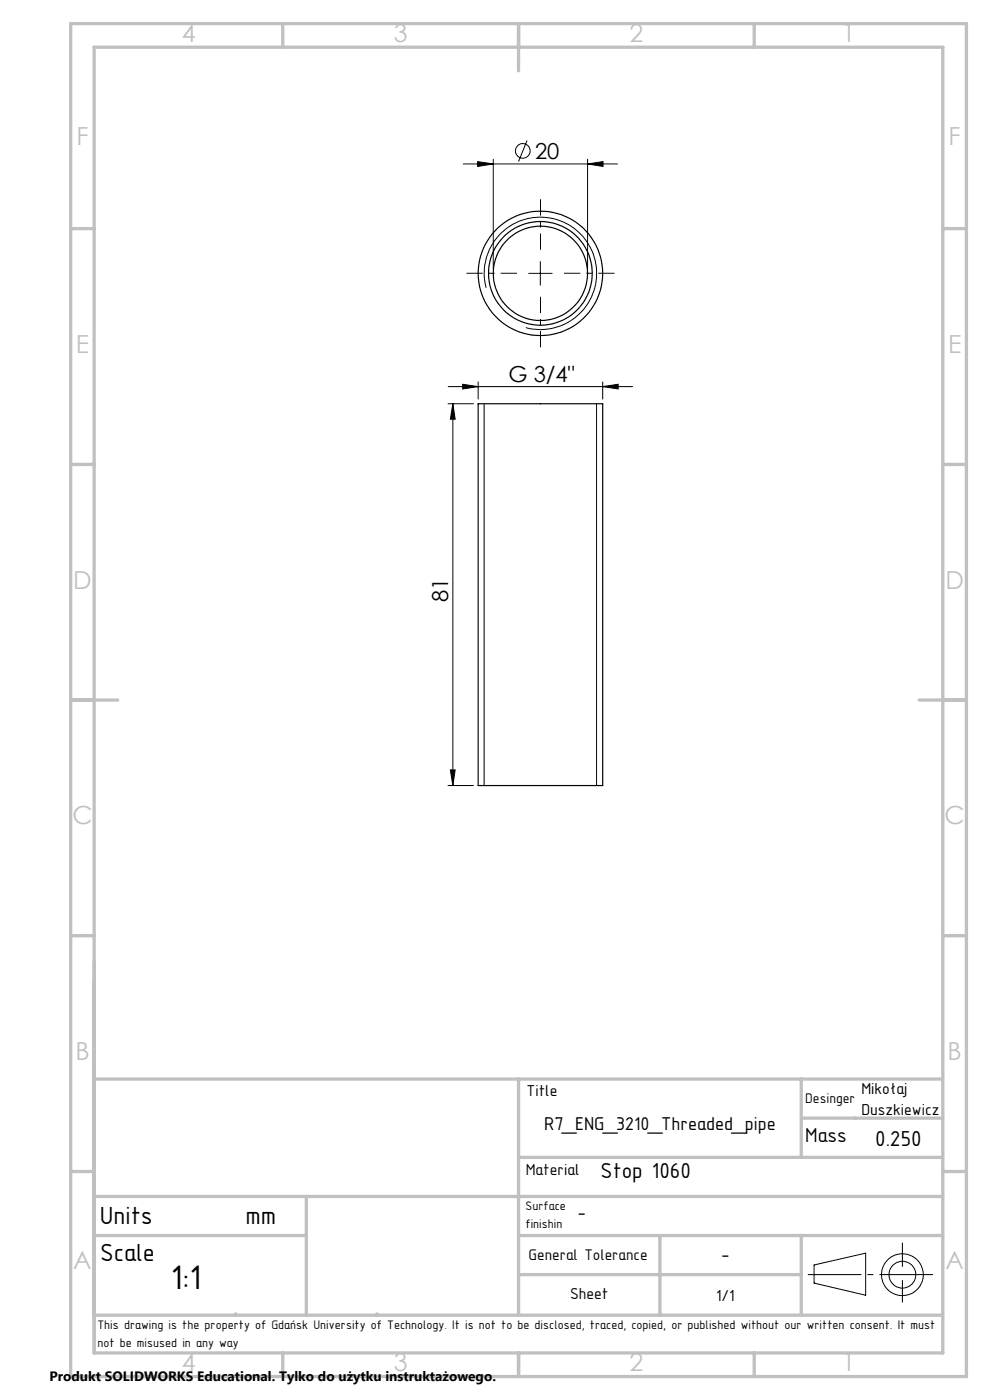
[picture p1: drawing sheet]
<svg xmlns="http://www.w3.org/2000/svg" width="210mm" height="297mm" viewBox="0 0 210 297" stroke-linecap="round" stroke-linejoin="round" font-family="sans-serif">
<g fill="none" stroke="#000" stroke-width=".25">
<path d="M101.4 85.7h26.4v80.9h-26.4z"/>
<circle cx="114.6" cy="58" r="11"/>
<circle cx="114.6" cy="58" r="10"/>
<circle cx="114.6" cy="58" r="13.2"/>
</g>
<g fill="none" stroke="#000" stroke-width=".21">
<path d="M98.3 34.8h32.7M101.3 34.3l3.3 .5-3.3 .5zM104.6 33.8v23.2M111.8 29.8l-1.8 4.5M124.6 34.8l3.3-.5v1zM124.6 33.8v23.2M112.1 58h5M114.6 55.5v5M103.1 61.1a11.9 11.9 0 0 1 10.5-15 11.9 11.9 0 0 1 12.9 12.9 11.9 11.9 0 0 1-15 10.5M95 85.7h5.4M95.1 82h39.1M96.1 85.7l.5 3.2h-1.1z"/>
<path d="M96.1 85.7v80.9M98.1 81.5l3.3 .5-3.3 .5zM101.4 81v3.7M102.7 85.7v80.9M126.5 85.7v80.9M127.8 82l3.3-.5v1zM127.8 81v3.7M95 166.6h5.4M95.5 163.3h1.1l-.5 3.3zM20 197v90h180v-90M20 279h180M172.7 268.4l10.9-2.6v9l-10.9-2.6z"/>
<path d="M191.4 263.7v5M191.4 271.6v4.7"/>
<circle cx="110.9" cy="32" r="1.55"/>
<circle cx="191.4" cy="270.4" r="2.84"/>
<circle cx="191.4" cy="270.4" r="4.4"/>
</g>
<path d="M171.4 270.4h26.5" fill="none" stroke="#000" stroke-width=".21" stroke-dasharray="15.2 1.3 1.3 1.3" stroke-dashoffset="3.9" stroke-linecap="butt"/>
<path d="M109.6 58h-10.7M114.6 53v-10.7M119.6 58h10.7M114.6 63v10.7" fill="none" stroke="#000" stroke-width=".21" stroke-dasharray="15.2 1.3 1.3 1.3" stroke-dashoffset="11.8" stroke-linecap="butt"/>
<g fill="none" stroke="#c0c0c0" stroke-width=".7">
<path d="M15 5h190v287h-190zM20 10h180v277h-180zM60 5v5M110 5v10M160 5v5M15 48.5h5M200 48.5h5M15 98.5h5M200 98.5h5M15 148.5h10M195 148.5h10M15 198.5h5"/>
<path d="M200 198.5h5M20 228.9h180M110 228.9v50.1M170 228.9v16.6M170 237.2h30M15 248.5h5M20 253.8h180M65 253.8v25.2M110 245.5h90M200 248.5h5M20 279h180M20 262.1h45"/>
<path d="M50 278.7v.3M80 278.7v.3M110 262.1h90M110 270.4h60M140 262.1v16.9M170 262.1v16.9M60 287v5M110 287v5M160 287v5"/>
</g>
<g fill="#000">
<path d="M101.3 34.3l3.3 .5-3.3 .5zM124.6 34.8l3.3-.5v1z"/>
<path d="M96.1 85.7l.5 3.2h-1.1zM95.5 163.3h1.1l-.5 3.3z"/>
<path d="M98.1 81.5l3.3 .5-3.3 .5zM127.8 82l3.3-.5v1z"/>
</g>
<text font-size="7.8" x="36.2" y="273.4">1:1</text>
<g font-size="5.6">
<text x="21.2" y="259.6">Units</text>
<text x="52.1" y="259.6">mm</text>
<text x="21.2" y="267.5">Scale</text>
</g>
<g font-size="5.3" fill="#c0c0c0">
<text x="38.5" y="8.9">4</text>
<text x="83.5" y="8.9">3</text>
<text x="133.6" y="8.9">2</text>
<text x="178.6" y="8.9">1</text>
<text x="16.2" y="30.7">F</text>
<text x="201.2" y="30.7">F</text>
<text x="16.1" y="74.9">E</text>
<text x="201.1" y="74.9">E</text>
<text x="15.5" y="124.9">D</text>
<text x="200.5" y="124.9">D</text>
<text x="15.4" y="174.9">C</text>
<text x="200.4" y="174.9">C</text>
<text x="16" y="224.9">B</text>
<text x="201" y="224.9">B</text>
<text x="15.5" y="269.2">A</text>
<text x="200.5" y="269.2">A</text>
<text x="38.5" y="290.9">4</text>
<text x="83.5" y="290.9">3</text>
<text x="133.6" y="290.9">2</text>
<text x="178.6" y="290.9">1</text>
</g>
<g font-size="4.9">
<text x="185.7" y="243.1">0.250</text>
<text x="127.4" y="249.9">Stop 1060</text>
</g>
<g font-size="4.7">
<text x="113.5" y="33.7">20</text>
<text x="107.9" y="81">G 3/4&quot;</text>
<text x="95.1" y="127.7" transform="rotate(-90 95.1 127.7)">81</text>
<text x="122.7" y="258.8">-</text>
<text x="153.1" y="267.6">-</text>
</g>
<text font-size="4.6" x="170.8" y="242.3">Mass</text>
<text font-size="4.2" x="115.4" y="239.7">R7_ENG_3210_Threaded_pipe</text>
<g font-size="3.6">
<text x="111.7" y="232.6">Title</text>
<text x="182.7" y="232.1">Mikołaj</text>
<text x="182.7" y="236.6">Duszkiewicz</text>
<text x="111.5" y="249.3">Material</text>
<text x="120.9" y="275.5">Sheet</text>
<text x="151.9" y="275.9">1/1</text>
</g>
<text font-size="3.5" x="112.1" y="267.4">General Tolerance</text>
<text font-size="3.2" x="170.8" y="234">Desinger</text>
<text font-size="2.9" x="10.5" y="292.9">Produkt SOLIDWORKS Educational. Tylko do użytku instruktażowego.</text>
<g font-size="2.8">
<text x="111.5" y="256.7">Surface</text>
<text x="111.5" y="260.5">finishin</text>
<text x="20.7" y="281.9">This drawing is the property of Gdańsk University of Technology. It is not to be disclosed, traced, copied, or published without our written consent. It must</text>
<text x="20.7" y="285.7">not be misused in any way</text>
</g>
</svg>
